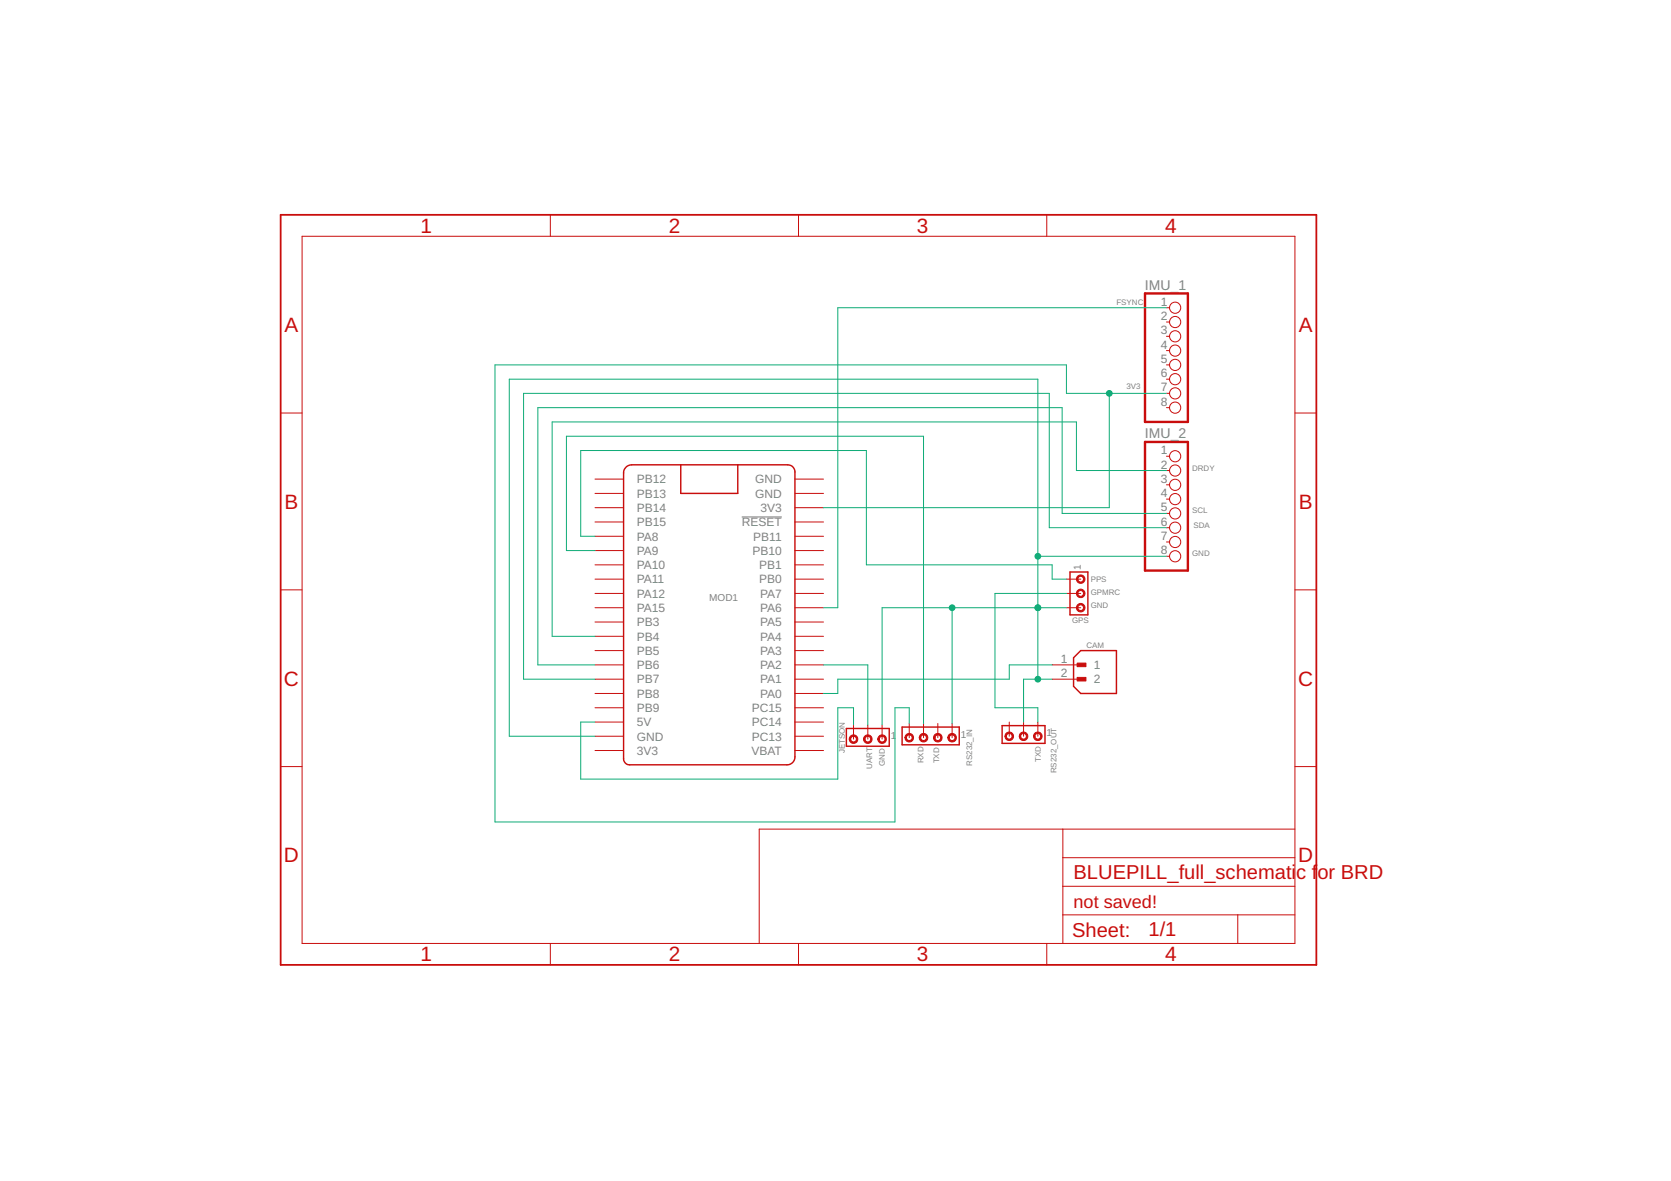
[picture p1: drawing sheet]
<svg xmlns="http://www.w3.org/2000/svg" width="297mm" height="210mm" viewBox="0 0 297 210" stroke-linecap="round" stroke-linejoin="round" font-family="sans-serif">
<path d="M131.8 91.9h7.2" fill="none" stroke="#808080" stroke-width=".18"/>
<g fill="none" stroke="#c90d0c" stroke-width=".18">
<path d="M97.8 38.2v3.8M141.9 38.2v3.8M186.1 38.2v3.8M53.7 42h176.5v125.7h-176.5zM207.3 54.7h.6M207.3 57.2h.6M207.3 59.8h.6M49.9 73.4h3.8M207.3 62.3h.6M207.3 64.9h.6M207.3 67.4h.6M207.3 69.9h.6"/>
<path d="M207.3 72.5h.6M230.2 73.4h3.8M105.8 85.2h5M105.8 87.7h5M105.8 90.2h5M105.8 92.8h5M105.8 95.3h5M105.8 97.9h5M141.3 85.2h5.1M141.3 87.7h5.1M141.3 90.2h5.1M141.3 92.8h5.1"/>
<path d="M141.3 95.3h5.1M141.3 97.9h5.1M207.3 81.1h.6M207.3 83.6h.6M207.3 86.2h.6M207.3 88.7h.6M207.3 91.2h.6M207.3 93.8h.6M207.3 96.3h.6M207.3 98.9h.6M49.9 104.8h3.8M105.8 100.4h5"/>
<path d="M105.8 102.9h5M105.8 105.5h5M105.8 108h5M105.8 110.6h5M105.8 113.1h5M105.8 115.6h5M105.8 118.2h5M141.3 100.4h5.1M141.3 102.9h5.1M141.3 105.5h5.1M141.3 108h5.1M141.3 110.6h5.1"/>
<path d="M141.3 113.1h5.1M141.3 115.6h5.1M141.3 118.2h5.1M187 118.2h5.1M189.6 102.9h2.5M189.6 105.5h2.5M189.6 108h2.5M230.2 104.8h3.8M49.9 136.2h3.8M105.8 120.7h5M105.8 123.3h5M105.8 125.8h5"/>
<path d="M105.8 128.3h5M105.8 130.9h5M105.8 133.4h5M141.3 120.7h5.1M141.3 123.3h5.1M141.3 125.8h5.1M141.3 128.3h5.1M141.3 130.9h5.1M141.3 133.4h5.1M151.7 128.8v2.6M154.3 128.8v2.6M156.8 128.8v2.6"/>
<path d="M161.6 128.6v2.5M164.2 128.6v2.5M166.7 128.6v2.5M169.2 128.6v2.5M179.4 128.3v2.6M181.9 128.3v2.6M184.5 128.3v2.6M187 120.7h5.1M230.2 136.2h3.8M188.9 147.4v20.3M188.9 157.5h41.3M188.9 152.4h41.3"/>
<path d="M230.2 147.4h-95.2v20.3M97.8 167.7v3.8M141.9 167.7v3.8M186.1 167.7v3.8M188.9 162.6h41.3M220 162.6v5.1"/>
<circle cx="208.9" cy="54.7" r=".99"/>
<circle cx="208.9" cy="57.2" r=".99"/>
<circle cx="208.9" cy="59.8" r=".99"/>
<circle cx="208.9" cy="64.9" r=".99"/>
<circle cx="208.9" cy="67.4" r=".99"/>
<circle cx="208.9" cy="72.5" r=".99"/>
<circle cx="208.9" cy="69.9" r=".99"/>
<circle cx="208.9" cy="62.3" r=".99"/>
<circle cx="208.9" cy="98.9" r=".99"/>
<circle cx="208.9" cy="93.8" r=".99"/>
<circle cx="208.9" cy="88.7" r=".99"/>
<circle cx="208.9" cy="96.3" r=".99"/>
<circle cx="208.9" cy="91.2" r=".99"/>
<circle cx="208.9" cy="86.2" r=".99"/>
<circle cx="208.9" cy="83.6" r=".99"/>
<circle cx="208.9" cy="81.1" r=".99"/>
</g>
<path d="M111.4 82.9l.9-.3 28 .1a1.27 1.27 0 0 1 1 1.2v50.6a1.39 1.39 0 0 1-1.4 1.4h-28a1.05 1.05 0 0 1-1.1-1v-50.8a1.38 1.38 0 0 1 .6-1.2zM121 82.6v5.1h10.1v-5.1M190.2 101.7h3.2v7.6h-3.2zM190.8 116.9l1.3-1.3h6.4v7.7h-6.4l-1.3-1.3zM150.5 129.5h7.6v3.1h-7.6zM160.4 129.2h10.1v3.2h-10.1zM178.1 129h7.7v3.1h-7.7z" fill="none" stroke="#c90d0c" stroke-width=".25"/>
<g fill="#c90d0c" stroke="#c90d0c" stroke-width=".18">
<path d="M168.7 130.6a.77 .77 0 0 1 1.2 .1 .77 .77 0 0 1-.4 1.1 .77 .77 0 0 1-1-.7h.2a.52 .52 0 0 1 .8-.4 .52 .52 0 0 1 .1 .8 .52 .52 0 0 1-.8-.2l-.1-.2h-.2z" fill-rule="evenodd"/>
<path d="M166.1 130.6a.77 .77 0 0 1 1.2 .1 .77 .77 0 0 1-.4 1.1 .77 .77 0 0 1-1-.7h.3a.51 .51 0 0 1 .7-.5 .51 .51 0 0 1 .2 .8 .51 .51 0 0 1-.9-.1v-.2h-.3z" fill-rule="evenodd"/>
<path d="M163.6 130.6a.76 .76 0 0 1 1.2 .1 .76 .76 0 0 1-.4 1.2 .76 .76 0 0 1-1-.8h.3a.51 .51 0 0 1 .7-.5 .51 .51 0 0 1 .1 .8 .51 .51 0 0 1-.8-.1v-.2h-.3z" fill-rule="evenodd"/>
<path d="M161.1 130.6a.76 .76 0 0 1 1.2 .1 .76 .76 0 0 1-.5 1.2 .76 .76 0 0 1-.9-.8h.2a.51 .51 0 0 1 .7-.5 .51 .51 0 0 1 .2 .8 .51 .51 0 0 1-.8-.1l-.1-.2h-.2z" fill-rule="evenodd"/>
<path d="M191.5 102.4a.76 .76 0 0 1 1.2 .1 .76 .76 0 0 1-.4 1.2 .76 .76 0 0 1-1-.8h.3a.51 .51 0 0 1 .7-.4 .51 .51 0 0 1 .1 .8 .51 .51 0 0 1-.8-.2v-.2h-.3z" fill-rule="evenodd"/>
<path d="M191.5 105a.76 .76 0 0 1 1.2 0 .76 .76 0 0 1-.4 1.2 .76 .76 0 0 1-1-.7h.3a.51 .51 0 0 1 .7-.5 .51 .51 0 0 1 .1 .9 .51 .51 0 0 1-.8-.3v-.1h-.3z" fill-rule="evenodd"/>
<path d="M191.5 107.5a.76 .76 0 0 1 1.2 .1 .76 .76 0 0 1-.4 1.1 .76 .76 0 0 1-1-.7h.3a.51 .51 0 0 1 .7-.4 .51 .51 0 0 1 .1 .8 .51 .51 0 0 1-.8-.2v-.2h-.3z" fill-rule="evenodd"/>
<path d="M156.2 130.9a.76 .76 0 0 1 1.3 .1 .76 .76 0 0 1-.5 1.1 .76 .76 0 0 1-1-.7h.3a.51 .51 0 0 1 .7-.5 .51 .51 0 0 1 .2 .8 .51 .51 0 0 1-.9-.1v-.2h-.3z" fill-rule="evenodd"/>
<path d="M153.7 130.9a.76 .76 0 0 1 1.2 .1 .76 .76 0 0 1-.4 1.1 .76 .76 0 0 1-1-.7h.3a.51 .51 0 0 1 .6-.5 .51 .51 0 0 1 .2 .8 .51 .51 0 0 1-.8-.1v-.2h-.3z" fill-rule="evenodd"/>
<path d="M151.2 130.9a.76 .76 0 0 1 1.2 .1 .76 .76 0 0 1-.5 1.1 .76 .76 0 0 1-.9-.7h.2a.51 .51 0 0 1 .7-.5 .51 .51 0 0 1 .2 .8 .51 .51 0 0 1-.8-.1l-.1-.2h-.2z" fill-rule="evenodd"/>
<path d="M183.9 130.4a.77 .77 0 0 1 1.2 0 .77 .77 0 0 1-.4 1.2 .77 .77 0 0 1-1-.7h.3a.51 .51 0 0 1 .7-.5 .51 .51 0 0 1 .1 .9 .51 .51 0 0 1-.8-.3v-.1h-.3z" fill-rule="evenodd"/>
<path d="M181.4 130.4a.77 .77 0 0 1 1.2 0 .77 .77 0 0 1-.4 1.2 .77 .77 0 0 1-1-.7h.2a.51 .51 0 0 1 .8-.5 .51 .51 0 0 1 .1 .9 .51 .51 0 0 1-.8-.3l-.1-.1h-.2z" fill-rule="evenodd"/>
<path d="M178.8 130.4a.77 .77 0 0 1 1.2 0 .77 .77 0 0 1-.4 1.2 .77 .77 0 0 1-1-.7h.3a.51 .51 0 0 1 .7-.5 .51 .51 0 0 1 .1 .9 .51 .51 0 0 1-.8-.3v-.1h-.3z" fill-rule="evenodd"/>
</g>
<path d="M49.9 38.2h184.1v133.3h-184.1z" fill="none" stroke="#c90d0c" stroke-width=".32"/>
<g fill="#c90d0c" stroke="#c90d0c" stroke-width=".18">
<path d="M191.5 117.9h1.5v.6h-1.5z"/>
<path d="M191.5 120.4h1.5v.6h-1.5z"/>
</g>
<path d="M203.5 52.2h7.7v22.8h-7.7zM203.5 78.5h7.7v22.9h-7.7z" fill="none" stroke="#c90d0c" stroke-width=".42"/>
<g fill="none" stroke="#0dab76" stroke-width=".18">
<path d="M207.3 54.7h-58.4v53.3h-2.5M197.2 69.9v20.3h-50.8M207.3 69.9h-17.7v-5h-101.6v81.2h71.1v-20.3h2.5v2.8M105.8 97.9h-5.1v-20.4h63.5v51.1M105.8 95.3h-2.6v-15.2h50.8v20.3h33v2.5h2.6M184.5 98.9h22.8M207.3 93.8h-20.8v-23.9h-93.4v50.8h12.7M207.3 91.2h-18.5v-18.7h-93.2v45.7h10.2M207.3 83.6h-16v-8.6h-93.2v38.1h7.7M146.4 118.2h7.9v10.6M169.2 108v20.6M187 118.2h-7.6v2.5h-30.5v2.6h-2.5"/>
<path d="M189.6 105.5h-12.7v20.3h7.6v2.5M189.6 108h-32.8v20.8M105.8 128.3h-2.6v10.2h45.7v-12.7h2.8v3M184.5 120.7v-53.3h-94v63.5h15.3M187 120.7h-5.1v7.6"/>
</g>
<g fill="#0dab76" stroke="#0dab76" stroke-width=".18">
<circle cx="197.2" cy="69.9" r=".51"/>
<circle cx="184.5" cy="108" r=".51"/>
<circle cx="184.5" cy="98.9" r=".51"/>
<circle cx="169.2" cy="108" r=".51"/>
<circle cx="184.5" cy="120.7" r=".51"/>
</g>
<g font-size="3.7" fill="#c90d0c">
<text x="74.8" y="41.4">1</text>
<text x="118.9" y="41.4">2</text>
<text x="163" y="41.4">3</text>
<text x="207.1" y="41.4">4</text>
<text x="50.6" y="59">A</text>
<text x="230.9" y="59">A</text>
<text x="50.6" y="90.4">B</text>
<text x="230.9" y="90.4">B</text>
<text x="50.5" y="121.8">C</text>
<text x="230.8" y="121.8">C</text>
<text x="50.5" y="153.3">D</text>
<text x="230.8" y="153.3">D</text>
<text x="74.8" y="170.9">1</text>
<text x="118.9" y="170.9">2</text>
<text x="163" y="170.9">3</text>
<text x="207.1" y="170.9">4</text>
</g>
<g font-size="3.6" fill="#c90d0c">
<text x="190.8" y="156.3">BLUEPILL_full_schemati</text>
<text x="230.4" y="156.3">c f</text>
<text x="234.2" y="156.3">or BRD</text>
<text x="190.6" y="166.5">Sheet:</text>
<text x="204.2" y="166.4">1/1</text>
</g>
<text font-size="3.2" fill="#c90d0c" x="190.8" y="161.3">not saved!</text>
<g font-size="2.5" fill="#808080">
<text x="203.5" y="51.5">IMU_1</text>
<text x="203.5" y="77.9">IMU_2</text>
</g>
<g font-size="2.1" fill="#808080">
<text x="206.4" y="54.3">1</text>
<text x="206.4" y="56.9">2</text>
<text x="206.4" y="59.4">3</text>
<text x="206.4" y="62">4</text>
<text x="206.4" y="64.5">5</text>
<text x="206.4" y="67">6</text>
<text x="206.4" y="69.6">7</text>
<text x="206.4" y="72.1">8</text>
<text x="206.4" y="80.7">1</text>
<text x="206.4" y="83.3">2</text>
<text x="113.2" y="85.9">PB12</text>
<text x="113.2" y="88.5">PB13</text>
<text x="134.2" y="85.9">GND</text>
<text x="134.2" y="88.5">GND</text>
<text x="206.4" y="85.8">3</text>
<text x="206.4" y="88.4">4</text>
<text x="113.2" y="91">PB14</text>
<text x="113.2" y="93.5">PB15</text>
<text x="131.8" y="93.5">RESET</text>
<text x="135.2" y="91">3V3</text>
<text x="206.4" y="90.9">5</text>
<text x="206.4" y="93.4">6</text>
<text x="206.4" y="96">7</text>
<text x="113.2" y="96.1">PA8</text>
<text x="113.2" y="98.6">PA9</text>
<text x="113.2" y="101.2">PA10</text>
<text x="133.8" y="98.6">PB10</text>
<text x="133.9" y="96.1">PB11</text>
<text x="134.9" y="101.2">PB1</text>
<text x="206.4" y="98.5">8</text>
<text x="113.2" y="103.7">PA11</text>
<text x="113.2" y="106.2">PA12</text>
<text x="134.9" y="103.7">PB0</text>
<text x="135.1" y="106.2">PA7</text>
<text x="113.2" y="108.8">PA15</text>
<text x="113.2" y="111.3">PB3</text>
<text x="113.2" y="113.9">PB4</text>
<text x="135.1" y="108.8">PA6</text>
<text x="135.1" y="111.3">PA5</text>
<text x="135.1" y="113.9">PA4</text>
<text x="113.2" y="116.4">PB5</text>
<text x="113.2" y="118.9">PB6</text>
<text x="135.1" y="116.4">PA3</text>
<text x="135.1" y="118.9">PA2</text>
<text x="188.6" y="117.8">1</text>
<text x="194.4" y="118.9">1</text>
<text x="113.2" y="121.5">PB7</text>
<text x="113.2" y="124">PB8</text>
<text x="135.1" y="121.5">PA1</text>
<text x="135.1" y="124">PA0</text>
<text x="188.6" y="120.4">2</text>
<text x="194.4" y="121.5">2</text>
<text x="113.2" y="126.5">PB9</text>
<text x="113.2" y="129.1">5V</text>
<text x="113.2" y="131.6">GND</text>
<text x="133.6" y="126.5">PC15</text>
<text x="133.6" y="129.1">PC14</text>
<text x="133.6" y="131.6">PC13</text>
<text x="113.2" y="134.2">3V3</text>
<text x="133.6" y="134.2">VBAT</text>
</g>
<g font-size="1.8" fill="#808080">
<text x="192.1" y="101.4" transform="rotate(-90 192.1 101.4)">1</text>
<text x="126.1" y="106.7">MOD1</text>
<text x="158.4" y="131.4">1</text>
<text x="170.8" y="131.1">1</text>
<text x="186" y="130.9">1</text>
</g>
<g font-size="1.4" fill="#808080">
<text x="198.5" y="54.2">FSYNC</text>
<text x="200.2" y="69.2">3V3</text>
<text x="211.9" y="83.6">DRDY</text>
<text x="211.9" y="91.3">SCL</text>
<text x="212.2" y="93.8">SDA</text>
<text x="211.9" y="98.9">GND</text>
<text x="193.9" y="105.7">GPMRC</text>
<text x="193.9" y="103.4">PPS</text>
<text x="190.6" y="110.8">GPS</text>
<text x="193.9" y="108">GND</text>
<text x="193.1" y="115.1">CAM</text>
<text x="150.2" y="133.9" transform="rotate(-90 150.2 133.9)">JETSON</text>
<text x="155" y="136.7" transform="rotate(-90 155 136.7)">UART</text>
<text x="157.3" y="136.2" transform="rotate(-90 157.3 136.2)">GND</text>
<text x="164.2" y="135.7" transform="rotate(-90 164.2 135.7)">RXD</text>
<text x="167" y="135.7" transform="rotate(-90 167 135.7)">TXD</text>
<text x="172.8" y="136.1" transform="rotate(-90 172.8 136.1)">RS232_IN</text>
<text x="185" y="135.4" transform="rotate(-90 185 135.4)">TXD</text>
<text x="187.8" y="137.4" transform="rotate(-90 187.8 137.4)">RS232_OUT</text>
</g>
</svg>
